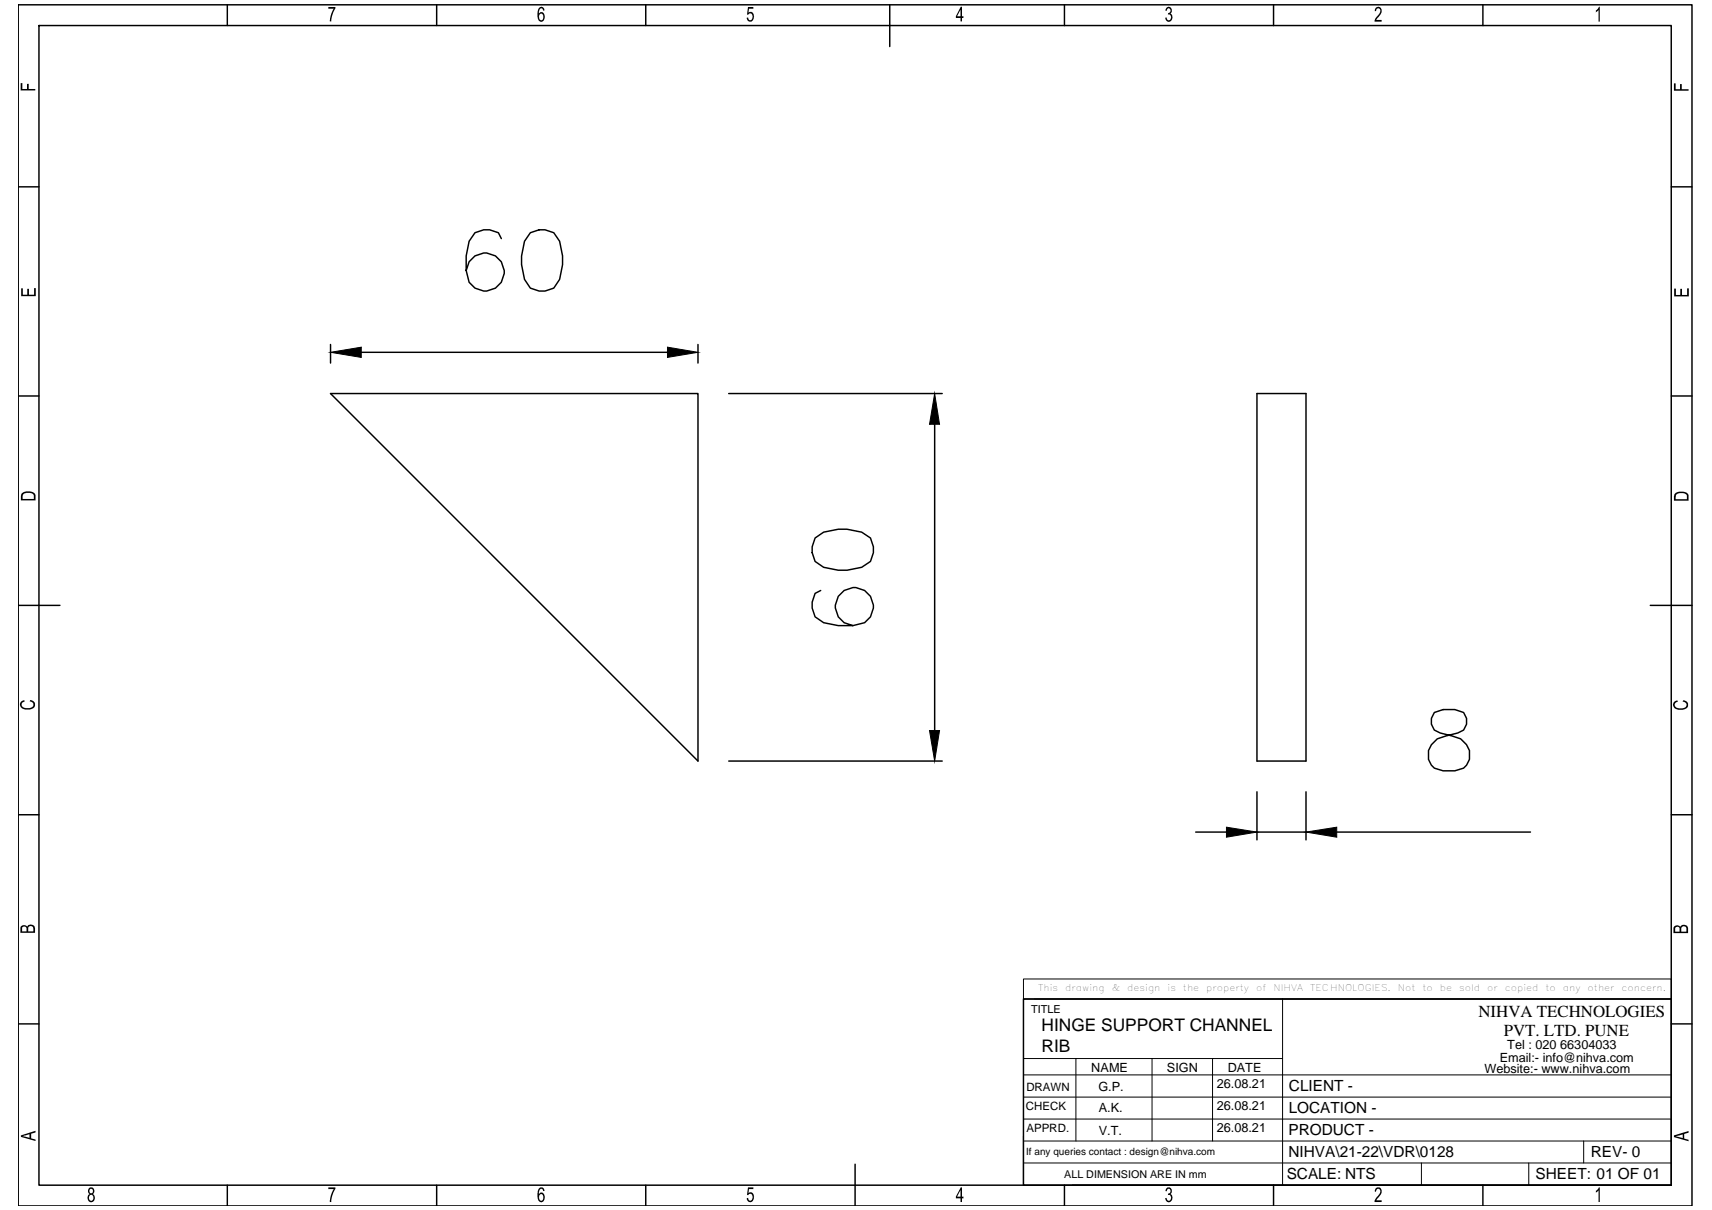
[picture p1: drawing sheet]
<svg xmlns="http://www.w3.org/2000/svg" width="297mm" height="210mm" viewBox="0 0 297 210" stroke-linecap="round" stroke-linejoin="round" font-family="sans-serif">
<!-- layer: 0 -->
<g fill="none" stroke="#000" stroke-width=".25">
<path d="M3.2 .8h290.4v208.4h-290.4zM6.8 4.4h283.2v201.2h-283.2zM39.4 .8v3.6M75.8 .8v3.6M112 .8v3.6M154.4 .8v7.3M184.7 .8v3.6M221 .8v3.6M257.3 .8v3.6M3.2 32.4h3.6M290 32.4h3.6M57.3 59.8v3.2"/>
<path d="M87 41.4l-.5-1-1.6-.5h-1l-1.5 .5-1 1.5-.5 2.5v2.5l.5 2.1a3.3 3.3 0 0 0 5.3 .3 3.3 3.3 0 0 0-1.3-5.2 3.3 3.3 0 0 0-4.5 2.8M92 40.4l1.5-.5h1.1l1.5 .5 1 1.5 .5 2.5v1.5l-.5 2.6-1 1.5-1.5 .5h-1.1l-1.5-.5-1-1.5-.5-2.6v-1.5l.5-2.5zM121.1 59.8v3.2M3.2 68.7h3.6M57.3 68.3h63.8v63.7zM62.7 61.1h53.1M126.4 68.3h37.1M162.2 73.6v53.1M218.1 68.3h8.5v63.7h-8.5zM290 68.7h3.6M141.4 93.3l1.5-1 2.5-.5h1.6l2.5 .5 1.5 1 .5 1.6v1l-.5 1.5-1.5 1-2.5 .5h-1.6l-2.5-.5-1.5-1-.5-1.5v-1zM3.2 105h7.2"/>
<path d="M142.4 102.4l-1 .5-.5 1.6v1l.5 1.5 1.5 1 2.5 .5h2.6l2-.5a3.3 3.3 0 0 0 .4-5.3 3.3 3.3 0 0 0-5.2 1.3 3.3 3.3 0 0 0 2.8 4.5M286.3 105h7.3M126.4 132h37.1M218.1 137.4v8.3M226.6 137.4v8.3M248.9 123.6a2.16 2.16 0 0 0 1 3.6l2 .5a3.3 3.3 0 0 1 2.6 5l-.6 .6-1.5 .4h-2a2.75 2.75 0 0 1-2.5-1.6 2.75 2.75 0 0 1 .5-2.9l1-1 3.5-1a2.16 2.16 0 0 0 1-3.6l-1.5-.5h-2zM3.2 141.3h3.6M207.5 144.3h5.3M218.1 144.3h8.5M231.9 144.3h33.6M290 141.3h3.6M3.2 177.6h3.6"/>
<path d="M177.6 173.3h112.4v32.3h-112.4zM290 177.6h3.6M39.4 205.6v3.6M75.8 205.6v3.6M112 205.6v3.6M148.4 202v7.2M184.7 205.6v3.6M186.1 205.6h103.9M221 205.6v3.6M257.3 205.6v3.6"/>
</g>
<g fill="#000">
<path d="M3.6 14.4h.3v1h.8v-.9h.3v.9h1.1v.3h-2.5zM57 1.2h1.2v.3l-.6 1.1-.1 1.1h-.3l.1-.5 .2-1 .4-.7h-.9zM129.8 1.2h.9v.3h-.8v.7l.1-.1a.73 .73 0 0 1 .7 .3 .73 .73 0 0 1 .1 .8l-.3 .5-.5 .1-.4-.5v-.2l.2-.1a.41 .41 0 0 0 .4 .5 .41 .41 0 0 0 .4-.5l-.1-.3a.37 .37 0 0 0-.3-.4 .37 .37 0 0 0-.4 .3l-.2-.1zM202.4 1.3l.3-.1a.62 .62 0 0 1 .6 .4 .62 .62 0 0 1-.2 .8l.2 .1 .1 .4-.2 .7-.4 .2-.4-.1-.2-.5 .2-.2a.4 .4 0 0 0 .5 .5 .4 .4 0 0 0 .3-.6l-.1-.2a.3 .3 0 0 0-.5-.2l.2-.2a.39 .39 0 0 0 .3-.5 .39 .39 0 0 0-.5-.3l-.2 .4-.2-.1zM238.7 1.3l.7-.1 .3 .4-.1 .8-.8 1 .9 .1v.3h-1.2l.1-.6 .7-.8 .2-.4a.39 .39 0 0 0-.4-.6 .39 .39 0 0 0-.4 .5h-.2zM277.4 1.2h.2v2.6h-.2v-2l-.5 .3v-.3l.3-.2zM290.4 14.5h.3v1h.8v-.9h.3v.9h1.2v.2h-2.6zM3.7 50h.3v1.1h.7v-1h.3v1h.9v-1.1h.3v1.4h-2.5zM290.5 50.1h.3v1.1h.7v-1.1h.3v1.1h.9v-1.2h.3v1.4h-2.5zM3.7 121.7l.5-.3 .1 .3-.4 .2-.1 .2v.4l.2 .2 .4 .1h.8l.3-.1a.53 .53 0 0 0 .2-.7 .53 .53 0 0 0-.5-.3v-.3l.6 .3 .3 .3-.1 .6-.6 .4-1.1 .1-.5-.2-.3-.4v-.4zM290.4 121.8l.6-.3 .1 .2-.3 .2a.53 .53 0 0 0-.2 .7 .53 .53 0 0 0 .6 .2l.8 .1 .6-.4a.55 .55 0 0 0-.1-.5 .55 .55 0 0 0-.5-.3v-.2h.2l.4 .2 .3 .3-.1 .7-.8 .4h-.8l-.6-.2-.3-.6zM57 206h1.2v.3l-.6 1.2-.1 1h-.3l.1-.6 .2-.8 .4-.8h-.9z"/>
<path d="M129.8 206h.9v.3h-.8v.7l.2-.2 .4 .1 .3 .7-.1 .7-.3 .2h-.5l-.2-.2-.1-.5h.2l.2 .5h.3l.3-.5-.1-.6a.35 .35 0 0 0-.4-.1 .35 .35 0 0 0-.3 .2h-.2zM202.3 206.2l.3-.2h.4l.2 .1 .1 .7-.2 .3 .2 .2 .1 .4-.1 .6-.4 .3h-.3l-.3-.2-.1-.6h.2v.1a.4 .4 0 0 0 .5 .4 .4 .4 0 0 0 .3-.6 .45 .45 0 0 0-.6-.4l.1-.3a.38 .38 0 0 0 .4-.4 .38 .38 0 0 0-.6-.2l-.1 .3-.2-.1zM238.7 206.1l.6-.1 .4 .4v.5l-.1 .4-.8 .9h.9v.3h-1.2l.2-.6 .8-1v-.4a.38 .38 0 0 0-.5-.3 .38 .38 0 0 0-.3 .5h-.2zM277.4 206h.2v2.5h-.2v-2l-.5 .4v-.3l.3-.3z"/>
<path d="M93.5 1.3l.3-.1h.3l.2 .2 .2 .4h-.2l-.2-.2a.3 .3 0 0 0-.3-.1 .3 .3 0 0 0-.2 .3l-.1 .6a.54 .54 0 0 1 .7-.2 .54 .54 0 0 1 .3 .6v.5l-.3 .4-.4 .1-.4-.3-.2-.6v-.7zM93.7 2.4l-.2 .5 .1 .3a.37 .37 0 0 0 .5 .3 .37 .37 0 0 0 .2-.6v-.2a.38 .38 0 0 0-.6-.3z"/>
<path d="M166.7 1.2h.2v1.6h.3v.3h-.3v.6h-.2v-.6h-.9v-.3zM166.7 1.7l-.6 1.1h.6z"/>
<path d="M3.9 85.5l.6-.3h.8l.6 .3 .3 .4v.9h-2.6v-.8zM4.2 85.6l-.2 .2-.1 .8h2v-.7l-.2-.2-.5-.2z"/>
<path d="M290.6 85.7l.7-.4 1.3 .1 .4 .5v1h-2.6zM290.9 85.8l-.1 .1-.1 .7h2v-.7l-.4-.3-.9-.1z"/>
<path d="M3.6 160.8l.5-.3 .4 .1a.19 .19 0 0 0 .2 .1 .19 .19 0 0 0 .2-.2l.6-.1 .5 .3 .1 1.1h-2.6zM3.9 160.8l-.1 .8h.8v-.5a.41 .41 0 0 0-.2-.3 .41 .41 0 0 0-.5 0zM5 160.7l-.1 .2v.7h.9l-.1-.6a.49 .49 0 0 0-.7-.3z"/>
<path d="M290.4 160.8l.5-.3 .4 .1 .2 .2 .5-.4 .6 .1 .3 .4v1h-2.5zM290.7 160.9l-.1 .7h.8v-.4a.4 .4 0 0 0-.2-.4 .4 .4 0 0 0-.5 .1zM291.8 160.8l-.1 .2v.6h.9v-.5a.46 .46 0 0 0-.3-.4 .46 .46 0 0 0-.5 .1z"/>
<path d="M3.6 197l2.6-.8v.3l-.8 .2v.8l.8 .2v.2l-2.6-.7zM3.9 197.1l1.2 .3v-.6z"/>
<path d="M290.4 197l2.6-.8v.3l-.8 .2v.8l.8 .2v.3l-2.6-.7zM290.8 197.1l1.2 .3v-.6z"/>
<path d="M15.5 206.1l.3-.1a.61 .61 0 0 1 .6 .4 .61 .61 0 0 1-.3 .7l.3 .4v.6l-.3 .4-.4 .1-.3-.2-.2-.5v-.4l.4-.4-.3-.3v-.4zM15.7 206.2l-.1 .2a.36 .36 0 0 0 0 .5 .36 .36 0 0 0 .5 0 .36 .36 0 0 0-.1-.5l-.1-.2zM15.6 207.3l-.2 .3v.4a.42 .42 0 0 0 .6 .2 .42 .42 0 0 0 .2-.6l-.2-.3z"/>
<path d="M93.5 206.2l.3-.2h.3l.4 .5v.1h-.3a.36 .36 0 0 0-.4-.4 .36 .36 0 0 0-.3 .5v.5l.2-.3h.4l.4 .4-.1 .9-.4 .4-.3-.1-.4-.6-.1-.9zM93.8 207.2l-.3 .2v.4a.39 .39 0 0 0 .4 .5 .39 .39 0 0 0 .4-.5v-.2a.4 .4 0 0 0-.5-.4z"/>
<path d="M166.7 206h.2v1.6h.3v.3h-.3v.6h-.2v-.6h-.9v-.3zM166.7 206.4l-.6 1.2h.6z"/>
</g>
<g fill="none" stroke="#000" stroke-width=".17">
<path d="M177.6 169.8h112.4v3.5h-112.4zM177.6 173.3v32.3M179.5 173.3h110.5M222.5 173.3v32.3M177.6 197.9h112.4M177.6 194.1h112.4M177.6 190.3h112.4M177.6 186.5h112.4M177.6 183.6h44.9M186.7 183.6v14.3M199.9 183.6v14.3M210.4 183.6v14.3"/>
<path d="M274.8 197.9v3.8M177.6 201.7h112.4M246.6 201.7v3.9M265.2 201.7v3.9"/>
</g>
<path d="M57.3 61.1l5.4-.9v1.8zM115.8 60.2l5.3 .9-5.3 .9zM162.2 68.3l.8 5.3h-1.7zM161.3 126.7h1.7l-.8 5.3zM212.8 143.5l5.3 .8-5.3 .9zM226.6 144.3l5.3-.8v1.7z" fill="#000" stroke="#000" stroke-width=".17"/>
<g font-size="3">
<text x="180.7" y="178.9">HINGE SUPPORT CHANNEL</text>
<text x="180.7" y="182.5">RIB</text>
</g>
<g font-size="2.9">
<text x="256.5" y="176.4">NIHVA TECHNOLOGIES</text>
<text x="260.9" y="179.7">PVT. LTD. PUNE</text>
</g>
<g font-size="2.7">
<text x="223.6" y="189.3">CLIENT -</text>
<text x="223.5" y="197">PRODUCT -</text>
<text x="223.6" y="193.2">LOCATION -</text>
<text x="223.5" y="200.8">NIHVA\21-22\VDR\0128</text>
<text x="276" y="200.7">REV- 0</text>
<text x="223.3" y="204.6">SCALE: NTS</text>
<text x="266.4" y="204.6">SHEET: 01 OF 01</text>
</g>
<g font-size="2.2">
<text x="189.3" y="185.9">NAME</text>
<text x="202.5" y="185.9">SIGN</text>
<text x="213" y="185.9">DATE</text>
<text x="260.2" y="184.2">Email:- info@nihva.com</text>
<text x="261.5" y="181.9">Tel : 020 66304033</text>
<text x="190.6" y="189.2">G.P.</text>
<text x="211.1" y="188.7">26.08.21</text>
<text x="257.5" y="186.2">Website:- www.nihva.com</text>
<text x="190.7" y="193">A.K.</text>
<text x="190.7" y="196.8">V.T.</text>
<text x="211.1" y="192.5">26.08.21</text>
<text x="211.1" y="196.3">26.08.21</text>
</g>
<g font-size="2">
<text x="178.1" y="189.2">DRAWN</text>
<text x="178" y="192.6">CHECK</text>
<text x="178.1" y="196.4">APPRD.</text>
</g>
<g font-size="1.9">
<text x="178.9" y="175.8">TITLE</text>
<text x="184.6" y="204.3">ALL DIMENSION ARE IN mm</text>
</g>
<text font-size="1.7" x="178" y="200.3">If any queries contact : design@nihva.com</text>
<g font-size="1.6">
<text x="180.1" y="171.9">This</text>
<text x="184.8" y="171.9">drawing</text>
<text x="192.9" y="171.9">&amp;</text>
<text x="195.6" y="171.9">design</text>
<text x="202.6" y="171.9">is</text>
<text x="205.2" y="171.9">the</text>
<text x="209.3" y="171.9">property</text>
<text x="218" y="171.9">of</text>
<text x="221" y="171.9">NIHVA</text>
<text x="227.3" y="171.9">TECHNOLOGIES.</text>
<text x="242.5" y="171.9">Not</text>
<text x="246.8" y="171.9">to</text>
<text x="249.8" y="171.9">be</text>
<text x="253.2" y="171.9">sold</text>
<text x="258" y="171.9">or</text>
<text x="261.1" y="171.9">copied</text>
<text x="268.1" y="171.9">to</text>
<text x="271.1" y="171.9">any</text>
<text x="275.5" y="171.9">other</text>
<text x="281.4" y="171.9">concern.</text>
</g>
</svg>
